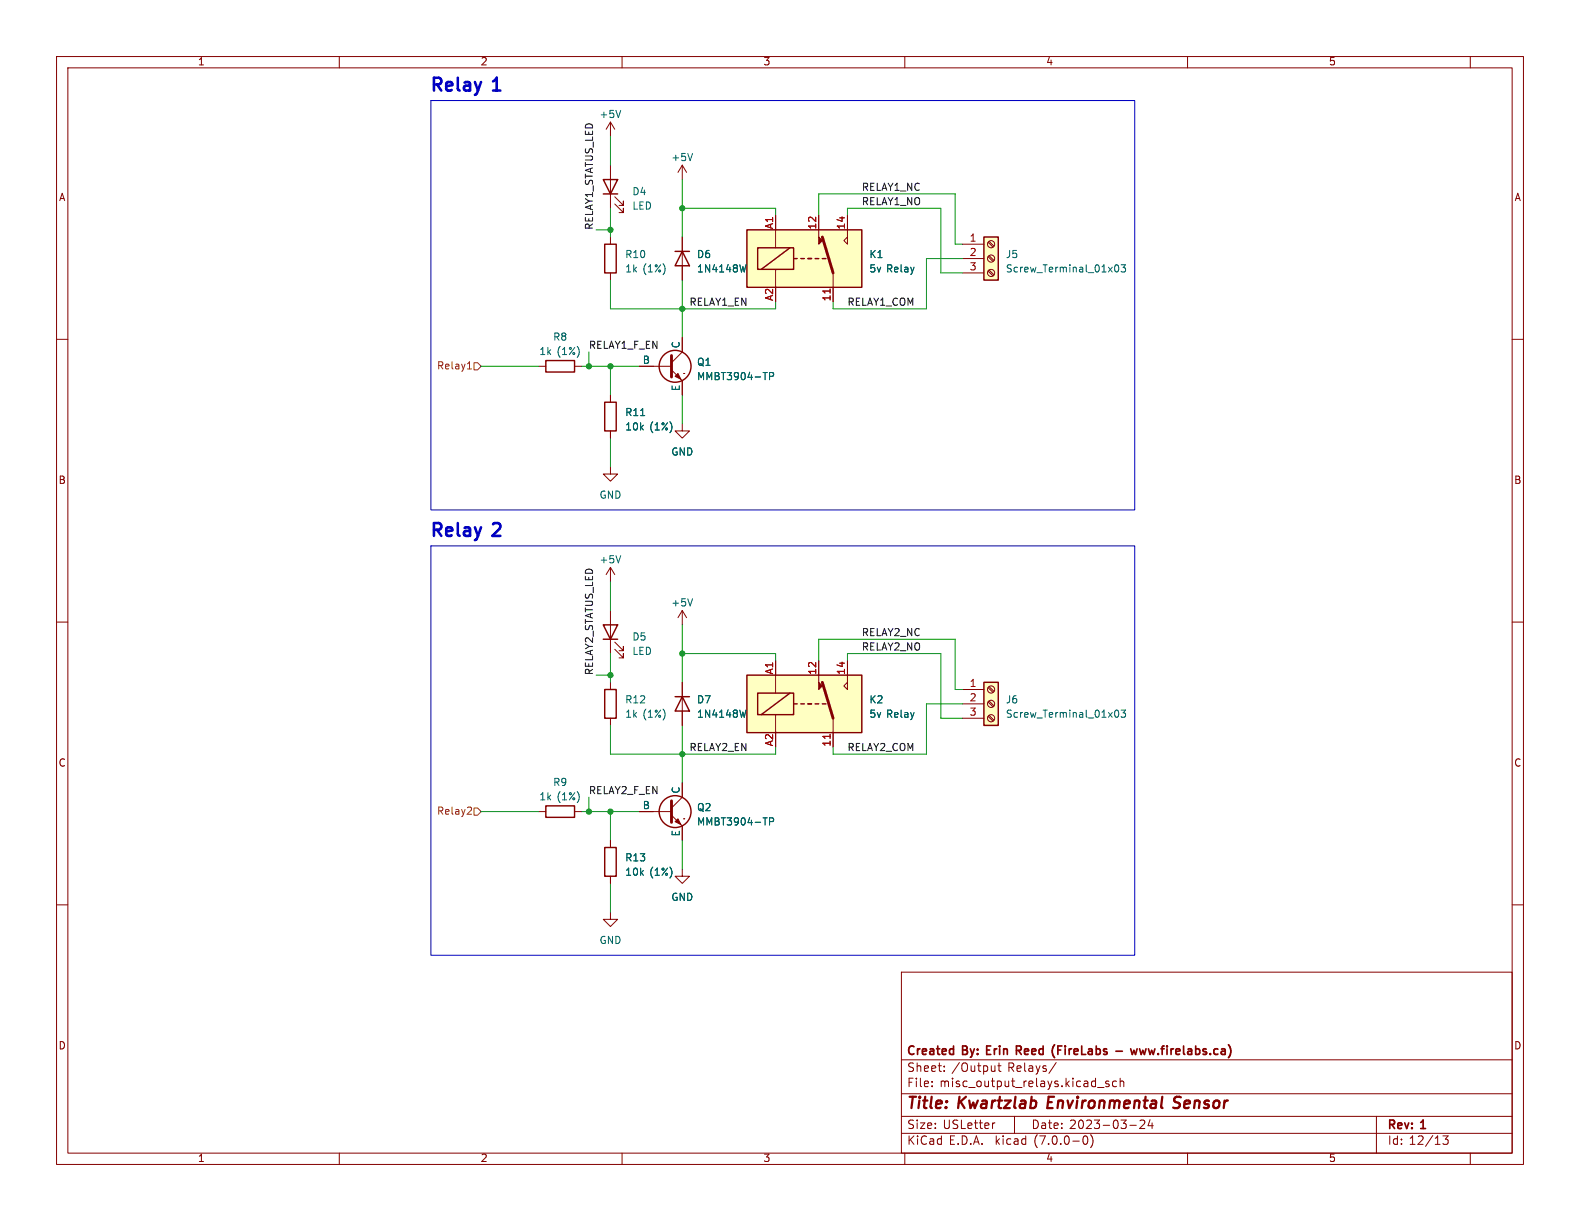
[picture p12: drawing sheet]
<svg xmlns="http://www.w3.org/2000/svg" width="279mm" height="216mm" viewBox="0 0 279 216" stroke-linecap="round" stroke-linejoin="round" font-family="sans-serif">
<g fill="none" stroke="#840000" stroke-width=".18">
<path d="M10 10h259.4v195.9h-259.4zM12 12h255.4v191.9h-255.4zM60 10v2M110 10v2M160 10v2M210 10v2M260 10v2M107.9 21.6v2.5M107.9 29.2v7.6M107.9 21.6l-.7 1.3M107.9 21.6l.8 1.3M108.7 36.1l1.5 1.5v-.8v.8h-.7"/>
<path d="M108.7 34.8l1.5 1.5v-.7v.7h-.7M120.6 29.2v2.6M120.6 29.2l-.7 1.3M120.6 29.2l.8 1.3M137.2 38.1v5.7M144.8 38.1v3.8M149.9 38.1v3.8M10 60h2M107.9 41.9v1.3M107.9 48.3v1.2M120.6 41.9v7.6M120.6 59.7v2.5l-1.9 1.9"/>
<path d="M137.2 47.6v3.2M147.3 48.3v5M149.2 42.5l.7-.6v1.3zM170.2 43.2h3.8M170.2 45.7h3.8M170.2 48.3h3.8M174.7 47.9l.9 .9M174.7 45.4l.9 .8M174.7 42.8l.9 .9M174.9 47.8l.9 .8M174.9 45.2l.9 .9M174.9 42.7l.9 .8"/>
<path d="M267.4 60h2M95.2 64.8h1.3M101.6 64.8h1.3M107.9 69.9v1.2M107.9 76.2v1.3M113 64.8h5.7M118.7 65.4l1.9 1.9v2.6M120.6 74.9v1.3h1.3l-1.3 1.3-1.2-1.3h1.2M120.9 66h.1M107.9 82.6v1.2h1.3l-1.3 1.3-1.2-1.3h1.2M10 110h2M107.9 100.3v2.6"/>
<path d="M107.9 108v7.6M107.9 100.3l-.7 1.3M107.9 100.3l.8 1.3M108.7 114.8l1.5 1.5v-.7v.7h-.7M108.7 113.5l1.5 1.6v-.8v.8h-.7M120.6 108v2.5M120.6 108l-.7 1.2M120.6 108l.8 1.2M137.2 116.8v5.8M144.8 116.8v3.9M149.9 116.8v3.9M267.4 110h2"/>
<path d="M107.9 120.7v1.2M107.9 127v1.3M120.6 120.7v7.6M120.6 138.4v2.6l-1.9 1.9M137.2 126.4v3.1M147.3 127v5.1M149.2 121.3l.7-.6v1.2zM170.2 121.9h3.8M170.2 124.5h3.8M170.2 127h3.8M174.7 126.7l.9 .8M174.7 124.1l.9 .9"/>
<path d="M174.7 121.6l.9 .8M174.9 126.5l.9 .8M174.9 124l.9 .8M174.9 121.4l.9 .9M10 160h2M95.2 143.5h1.3M101.6 143.5h1.3M107.9 148.6v1.3M107.9 154.9v1.3M113 143.5h5.7M118.7 144.1l1.9 2v2.5M120.6 153.7v1.2h1.3l-1.3 1.3-1.2-1.3h1.2"/>
<path d="M120.9 144.8h.1M267.4 160h2M107.9 161.3v1.3h1.3l-1.3 1.2-1.2-1.2h1.2M159.4 171.9h108v32h-108zM159.4 197.4h108M159.4 193.4h108M159.4 187.4h108M164.8 192v.2M164.8 191.2v.2M167 189.3v.2M167 188.5v.2M175.9 188.5v1"/>
<path d="M175.9 189.3l-.2 .2M175.9 198.6h-.2M176.4 188.5h.6M176.7 188v1.2l.3 .3M179.4 197.4v3M186.8 187.9l-1.3 1.9M194.1 192.3h1.1M196.1 191.2h-.4l-.2 .2 .1 .2 .5 .1v.4h-.6M197.4 191.2h-.4l-.3 .2v.5l.2 .2h.5M198.1 191.3l.2-.1h.4v1M198.1 190.7v1.5M199.8 199h1.1"/>
<path d="M201.6 198.2l.6-.1 .2 .1v.3l-.9 1.1h.9M203.4 198l-.4 1.1h.9M203.7 198.6v1M243.4 197.4v6.5M60 203.9v2M110 203.9v2M159.4 200.4h108M160 203.9v2M191.7 200.9h.2a.81 .81 0 0 1 .5 .6 .81 .81 0 0 1-.3 .8l-.1 .1a.81 .81 0 0 1-.6-.7 .81 .81 0 0 1 .3-.8zM192.9 200.7a1.74 1.74 0 0 1 0 2.2M210 203.9v2M255.2 200.9h.9l-.5 .5 .4 .2v.6l-.2 .2h-.4l-.2-.2"/>
<path d="M260 203.9v2"/>
<circle cx="175.3" cy="45.7" r=".63"/>
<circle cx="175.3" cy="48.3" r=".63"/>
<circle cx="175.3" cy="43.2" r=".63"/>
<circle cx="175.3" cy="127" r=".63"/>
<circle cx="175.3" cy="121.9" r=".63"/>
<circle cx="175.3" cy="124.5" r=".63"/>
</g>
<path d="M207.5 195.8l.7 .1M208.5 193.9l-.6 .1a.46 .46 0 0 0-.3 .5 .46 .46 0 0 0 .4 .4l.3 .1" fill="none" stroke="#840000" stroke-width=".4"/>
<path d="M179.7 185.7h.6M180.1 185.7l.5 .8M180.3 185h-.6v1.5M186.4 187h.1M186.5 184.7l-.1 .1M197.3 185.9h1.2M199.9 185.5l.3 1M201.1 185.5l-.3 1-.3-.8M201.5 185.5l.3 1M217.2 184.7l.1 .1" fill="none" stroke="#840000" stroke-width=".3"/>
<g fill="#ffffc2" stroke="#ffffc2" stroke-width=".18">
<path d="M132.1 40.6h20.3v10.2h-20.3z"/>
<path d="M132.1 119.4h20.3v10.1h-20.3z"/>
<path d="M174 120.7h2.5v7.6h-2.5z"/>
<path d="M174 41.9h2.5v7.6h-2.5z"/>
</g>
<g fill="none" stroke="#840000" stroke-width=".25">
<path d="M106.7 31.8h2.5l-1.3 2.5zM106.7 34.3h2.5M106.9 43.2h2.1v5.1h-2.1zM119.4 44.5h2.5M120.6 44.5l1.3 2.5h-2.5zM132.1 40.6h20.3v10.2h-20.3zM134 43.8h6.3v3.8h-6.3zM139.7 43.8l-5.1 3.8M140.3 45.7h.7M141.6 45.7h.6M142.9 45.7h.6M144.1 45.7h.7"/>
<path d="M145.4 45.7h.6M174 41.9h2.5v7.6h-2.5zM96.5 63.8h5.1v2h-5.1zM106.9 71.1h2.1v5.1h-2.1zM106.7 110.5h2.5l-1.3 2.5zM106.7 113h2.5M132.1 119.4h20.3v10.1h-20.3zM106.9 121.9h2.1v5.1h-2.1zM119.4 123.2h2.5M120.6 123.2l1.3 2.5h-2.5zM134 122.6h6.3v3.8h-6.3zM139.7 122.6l-5.1 3.8"/>
<path d="M140.3 124.5h.7M141.6 124.5h.6M142.9 124.5h.6M144.1 124.5h.7M145.4 124.5h.6M174 120.7h2.5v7.6h-2.5zM96.5 142.5h5.1v2h-5.1zM106.9 149.9h2.1v5h-2.1z"/>
<circle cx="119.4" cy="64.8" r="2.82"/>
<circle cx="119.4" cy="143.5" r="2.82"/>
</g>
<path d="M145.4 41.9l1.9 6.4M118.7 62.9v3.8M145.4 120.7l1.9 6.3M118.7 141.6v3.8" fill="none" stroke="#840000" stroke-width=".51"/>
<g fill="#840000" stroke="#840000" stroke-width=".18">
<path d="M144.8 41.9l.6 .6-.6 .7z"/>
<path d="M144.8 120.7l.6 .6-.6 .6z"/>
<path d="M119.4 145.3l.5-.5 .5 1z"/>
<path d="M119.4 66.5l.5-.5 .5 1.1z"/>
</g>
<path d="M146.8 51.1v.7M146.8 129.8v.8" fill="none" stroke="#a90000" stroke-width=".18"/>
<path d="M109.8 19.5l-.5 1.3M122.5 27.1l-.5 1.3M131.9 46.8l-.3 1.3M197.2 46.9l.2-.1a.68 .68 0 0 1 .4 .7 .68 .68 0 0 1-.4 .6l-.2-.1-.1-.4zM198.3 46.8h.7l-.4 .5 .4 .1v.6l-.2 .1-.5-.1M136.1 66.5h.6l.1-.2-.1-.3-.6-.1v1.2M109.8 98.3l-.5 1.2M122.5 105.9l-.5 1.2M131.9 125.6l-.3 1.2M197.3 125.6h.1a.68 .68 0 0 1 .4 .6 .68 .68 0 0 1-.4 .6 .84 .84 0 0 1-.1-1.2zM198.3 125.6h.7l-.4 .4 .4 .2v.5l-.2 .1-.5-.1M136.1 145.3l.6-.1 .1-.2-.1-.3-.6-.1v1.3" fill="none" stroke="#006464" stroke-width=".18"/>
<path d="M82.7 65.2h.7M82.9 64.1l.1-.1v1.2M83.8 64.1h.7l.6 .7-.6 .6h-.7zM83.1 142.7l.3 .2-.1 .4-.7 .7h.8M83.8 142.9h.7l.6 .6-.6 .6h-.7z" fill="none" stroke="#725600" stroke-width=".18"/>
<path d="M76.2 17.8h124.5v72.4h-124.5zM76.2 96.5h124.5v72.4h-124.5z" fill="none" stroke="#0000c2" stroke-width=".18"/>
<g fill="none" stroke="#009600" stroke-width=".18">
<path d="M107.9 24.1v5.1M107.9 36.8v5.1M120.6 36.8h16.6v1.3M120.6 31.8v10.1M144.8 38.1v-3.8h24.1v8.9h1.3M149.9 38.1v-1.3h16.5v11.5h3.8M105.4 40.6h2.5M107.9 49.5v5.1h29.3v-1.3M120.6 49.5v10.2M170.2 45.7h-6.4v8.9h-16.5v-1.3M85.1 64.8h10.1M102.9 64.8h10.1"/>
<path d="M104.1 62.2v2.6M107.9 64.8v5.1M107.9 77.5v5.1M120.6 69.9v5M105.4 119.4h2.5M107.9 102.9v5.1M107.9 115.6v5.1M120.6 115.6h16.6v1.2M120.6 110.5v10.2M144.8 116.8v-3.8h24.1v8.9h1.3M149.9 116.8v-1.2h16.5v11.4h3.8M107.9 128.3v5.1h29.3v-1.3"/>
<path d="M120.6 128.3v10.1M170.2 124.5h-6.4v8.9h-16.5v-1.3M85.1 143.5h10.1M102.9 143.5h10.1M104.1 141v2.5M107.9 143.5v5.1M107.9 156.2v5.1M120.6 148.6v5.1"/>
</g>
<g fill="#009600" stroke="#009600" stroke-width=".18">
<circle cx="107.9" cy="40.6" r=".46"/>
<circle cx="104.1" cy="64.8" r=".46"/>
<circle cx="107.9" cy="64.8" r=".46"/>
<circle cx="120.6" cy="133.4" r=".46"/>
<circle cx="107.9" cy="143.5" r=".46"/>
<circle cx="107.9" cy="119.4" r=".46"/>
<circle cx="120.6" cy="115.6" r=".46"/>
<circle cx="104.1" cy="143.5" r=".46"/>
<circle cx="120.6" cy="36.8" r=".46"/>
<circle cx="120.6" cy="54.6" r=".46"/>
</g>
<g font-size="3.2" fill="#0000c2">
<text x="76.2" y="16.5">Relay</text>
<text x="87.4" y="16.5">1</text>
<text x="76.2" y="95.2">Relay</text>
<text x="87.4" y="95.2">2</text>
</g>
<g font-size="2.8" fill="#840000">
<text x="160.4" y="196.7">Title:</text>
<text x="169.5" y="196.7">Kwartzlab</text>
<text x="185.9" y="196.7">Environmental</text>
<text x="208.8" y="196.7">Sensor</text>
</g>
<g font-size="2.1" fill="#840000">
<text x="160.4" y="189.8">Sheet:</text>
<text x="160.4" y="187">Created</text>
<text x="168.3" y="189.8">/Output</text>
<text x="170.3" y="187">By: Erin</text>
<text x="178.2" y="189.8">Relays/</text>
<text x="180.7" y="187">Reed</text>
<text x="187.5" y="187">(FireLabs</text>
<text x="199.2" y="187">-</text>
<text x="202.4" y="187">www.firelabs.ca)</text>
<text x="160.4" y="192.5">File:</text>
<text x="166.2" y="192.5">misc_output_relays.kicad_sch</text>
<text x="160.4" y="202.7">KiCad</text>
<text x="160.4" y="199.9">Size:</text>
<text x="166.7" y="199.9">USLetter</text>
<text x="167.8" y="202.7">E.D.A.</text>
<text x="176.1" y="202.7">kicad</text>
<text x="182.4" y="199.9">Date:</text>
<text x="183" y="202.7">(7.0.0-0)</text>
<text x="189.1" y="199.9">2023-03-24</text>
<text x="245.4" y="200.1">Rev:</text>
<text x="245.4" y="202.7">Id: 12/13</text>
<text x="251.4" y="200.1">1</text>
</g>
<g font-size="1.8" fill="#840000">
<text x="35" y="11.8">1</text>
<text x="85" y="11.8">2</text>
<text x="135" y="11.8">3</text>
<text x="185" y="11.8">4</text>
<text x="235" y="11.8">5</text>
<text x="10.4" y="35.8">A</text>
<text x="267.8" y="35.8">A</text>
<text x="10.3" y="85.8">B</text>
<text x="267.7" y="85.8">B</text>
<text x="10.3" y="135.8">C</text>
<text x="267.7" y="135.8">C</text>
<text x="10.3" y="185.8">D</text>
<text x="267.7" y="185.8">D</text>
<text x="35" y="205.7">1</text>
<text x="85" y="205.7">2</text>
<text x="135" y="205.7">3</text>
<text x="185" y="205.7">4</text>
<text x="235" y="205.7">5</text>
</g>
<g font-size="1.8" fill="#006464">
<text x="106" y="21.1">+5V</text>
<text x="118.7" y="28.8">+5V</text>
<text x="111.8" y="34.8">D4</text>
<text x="111.8" y="37.3">LED</text>
<text x="110.5" y="45.9">R10</text>
<text x="123.2" y="45.9">D6</text>
<text x="153.7" y="45.9">K1</text>
<text x="177.8" y="45.9">J5</text>
<text x="110.5" y="48.5">1k</text>
<text x="113.6" y="48.5">(1%)</text>
<text x="123.2" y="48.5">1N4148W</text>
<text x="153.7" y="48.5">5v Relay</text>
<text x="177.8" y="48.5">Screw_Terminal_01x03</text>
<text x="95.3" y="63.1">1k</text>
<text x="97.8" y="60.5">R8</text>
<text x="98.4" y="63.1">(1%)</text>
<text x="113.6" y="64.5">B</text>
<text x="120.4" y="61.7" transform="rotate(-90 120.4 61.7)">C</text>
<text x="123.2" y="65">Q1</text>
<text x="120.4" y="69.2" transform="rotate(-90 120.4 69.2)">E</text>
<text x="123.2" y="67.5">MMBT3904-TP</text>
<text x="110.5" y="73.9">R11</text>
<text x="110.5" y="76.4">10k</text>
<text x="114.8" y="76.4">(1%)</text>
<text x="118.7" y="80.8">GND</text>
<text x="106" y="88.5">GND</text>
<text x="106" y="99.9">+5V</text>
<text x="118.7" y="107.5">+5V</text>
<text x="111.8" y="113.5">D5</text>
<text x="111.8" y="116.1">LED</text>
<text x="110.5" y="124.7">R12</text>
<text x="123.2" y="124.7">D7</text>
<text x="153.7" y="124.7">K2</text>
<text x="177.8" y="124.7">J6</text>
<text x="110.5" y="127.2">1k</text>
<text x="113.6" y="127.2">(1%)</text>
<text x="123.2" y="127.2">1N4148W</text>
<text x="153.7" y="127.2">5v Relay</text>
<text x="177.8" y="127.2">Screw_Terminal_01x03</text>
<text x="95.3" y="141.8">1k</text>
<text x="97.8" y="139.3">R9</text>
<text x="98.4" y="141.8">(1%)</text>
<text x="113.6" y="143.3">B</text>
<text x="120.4" y="140.4" transform="rotate(-90 120.4 140.4)">C</text>
<text x="123.2" y="143.7">Q2</text>
<text x="120.4" y="148" transform="rotate(-90 120.4 148)">E</text>
<text x="123.2" y="146.2">MMBT3904-TP</text>
<text x="110.5" y="152.6">R13</text>
<text x="110.5" y="155.1">10k</text>
<text x="114.8" y="155.1">(1%)</text>
<text x="118.7" y="159.6">GND</text>
<text x="106" y="167.2">GND</text>
</g>
<g font-size="1.8" fill="#0f0f0f">
<text x="152.4" y="33.9">RELAY1_NC</text>
<text x="105.1" y="40.6" transform="rotate(-90 105.1 40.6)">RELAY1_STATUS_LED</text>
<text x="152.4" y="36.5">RELAY1_NO</text>
<text x="121.9" y="54.3">RELAY1_EN</text>
<text x="149.9" y="54.3">RELAY1_COM</text>
<text x="104.1" y="61.9">RELAY1_F_EN</text>
<text x="152.4" y="112.7">RELAY2_NC</text>
<text x="105.1" y="119.4" transform="rotate(-90 105.1 119.4)">RELAY2_STATUS_LED</text>
<text x="152.4" y="115.2">RELAY2_NO</text>
<text x="121.9" y="133">RELAY2_EN</text>
<text x="149.9" y="133">RELAY2_COM</text>
<text x="104.1" y="140.6">RELAY2_F_EN</text>
</g>
<g font-size="1.8" fill="#a90000">
<text x="136.9" y="40.6" transform="rotate(-90 136.9 40.6)">A1</text>
<text x="144.5" y="40.6" transform="rotate(-90 144.5 40.6)">12</text>
<text x="149.6" y="40.6" transform="rotate(-90 149.6 40.6)">14</text>
<text x="171.4" y="42.9">1</text>
<text x="171.4" y="45.5">2</text>
<text x="136.9" y="53.3" transform="rotate(-90 136.9 53.3)">A2</text>
<text x="147.1" y="53.3" transform="rotate(-90 147.1 53.3)">11</text>
<text x="171.4" y="48">3</text>
<text x="136.9" y="119.3" transform="rotate(-90 136.9 119.3)">A1</text>
<text x="144.5" y="119.4" transform="rotate(-90 144.5 119.4)">12</text>
<text x="149.6" y="119.4" transform="rotate(-90 149.6 119.4)">14</text>
<text x="171.4" y="121.7">1</text>
<text x="171.4" y="124.2">2</text>
<text x="171.4" y="126.7">3</text>
<text x="136.9" y="132" transform="rotate(-90 136.9 132)">A2</text>
<text x="147.1" y="132.1" transform="rotate(-90 147.1 132.1)">11</text>
</g>
<g font-size="1.8" fill="#725600">
<text x="77.2" y="65.6">Relay1</text>
<text x="77.2" y="144.3">Relay2</text>
</g>
</svg>
